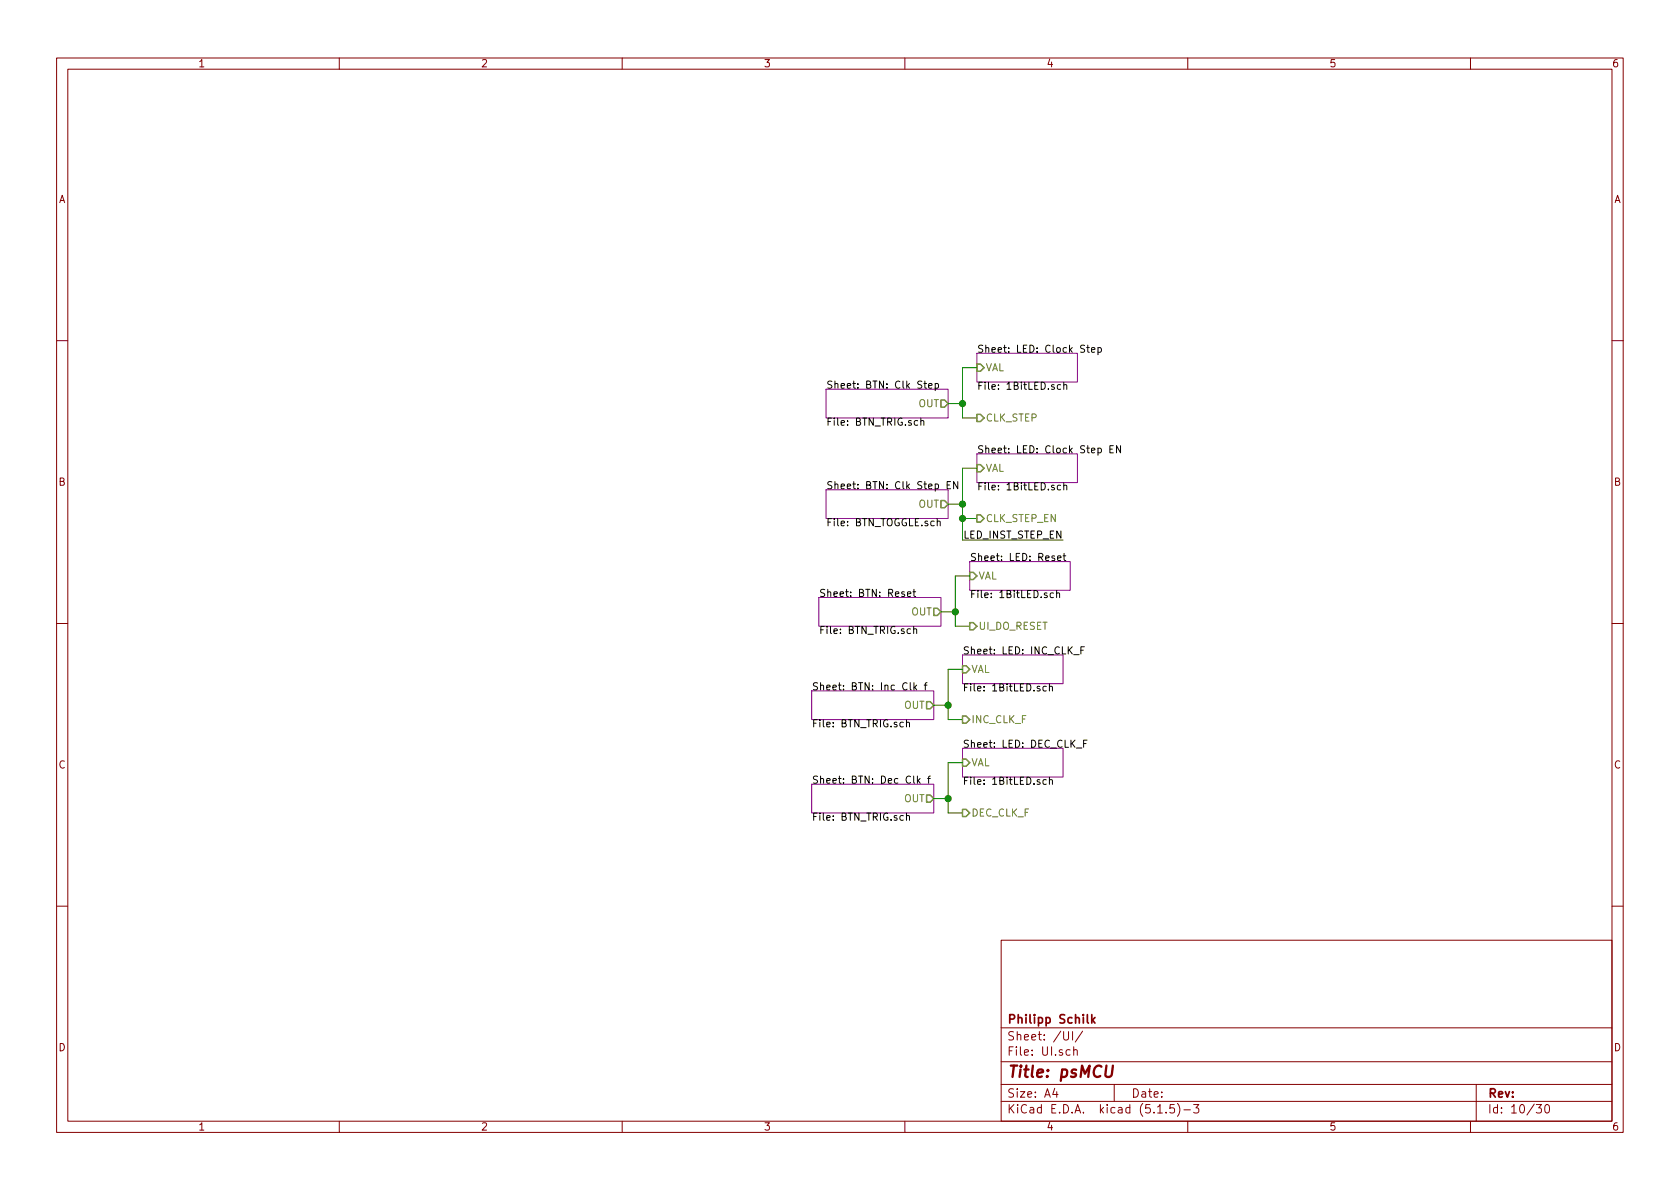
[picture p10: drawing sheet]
<svg xmlns="http://www.w3.org/2000/svg" width="297mm" height="210mm" viewBox="0 0 297 210" stroke-linecap="round" stroke-linejoin="round" font-family="sans-serif">
<g fill="none" stroke="#840000" stroke-width=".18">
<path d="M10 10.3h277v189.9h-277zM12 12.2h273v186.1h-273zM60 10.3v1.9M110 10.3v1.9M160 10.3v1.9M210 10.3v1.9M260 10.3v1.9M10 60.2h2M285 60.2h2M10 110.3h2M285 110.3h2M10 160.2h2"/>
<path d="M177 166.3h108v32h-108zM285 160.2h2M60 198.3v1.9M110 198.3v1.9M160 198.3v1.9M177 194.8h108M177 191.8h108M177 187.8h108M177 181.8h108M186.5 192.5l-.4 1h1M186.8 193v1M188.1 182.4v1.2l.2 .3h.3l.3-.3v-1.2"/>
<path d="M189.2 185.7l-.4-.1-.3 .3 .1 .6h.6M189.6 182.4v1.5M189.8 185.7l.3-.1 .3 .1 .1 .9M189.8 185.1v1.5M191.4 182.3l-1.3 2M197 191.8v3M204.7 196.8h.8M206.2 196.7v.1M207.6 195.3h-.7l-.1 .7 .2-.1 .5 .1 .2 .2-.1 .5-.2 .1-.6-.1M208.2 195.1a1.71 1.71 0 0 1 0 2.3M209.3 196.3h1.2M210 198.3v1.9"/>
<path d="M211 195.3h1l-.5 .6 .4 .1v.7l-.2 .1-.7-.1M260 198.3v1.9M261 191.8v6.5M271.6 195.3h.9l-.4 .6 .4 .1v.7l-.2 .1-.7-.1M273.3 195.4l.3-.1a.94 .94 0 0 1 0 1.5h-.1a1 1 0 0 1-.2-1.4z"/>
</g>
<path d="M195.6 188.4l-.2 1.7 .2 .2a.66 .66 0 0 0 1-.2l.2-1.7" fill="none" stroke="#840000" stroke-width=".41"/>
<path d="M192.3 179.4v1.3l.2 .2M193 179.4v1.5M193.6 179.9l-.6 .6M193.2 180.4l.4 .5" fill="none" stroke="#840000" stroke-width=".3"/>
<path d="M146 68.8h21.6v5.1h-21.6zM172.7 62.5h17.8v5.1h-17.8zM146 86.6h21.6v5.1h-21.6zM171.4 99.3h17.8v5.1h-17.8zM172.7 80.3h17.8v5h-17.8zM144.8 105.7h21.6v5h-21.6zM170.2 115.8h17.8v5.1h-17.8zM143.5 138.7h21.6v5.1h-21.6zM143.5 122.2h21.6v5h-21.6zM170.2 132.3h17.8v5.1h-17.8z" fill="none" stroke="#840084" stroke-width=".18"/>
<g fill="none" stroke="#000" stroke-width=".18">
<path d="M162.8 74.5l.2-.1h.3v.8M162.8 73.9v1.3M163.3 67.8h.5M163.5 67.4v1.1l.3 .2M164.2 68.2l.6-.1-.1-.2-.3-.1-.2 .2 .1 .6h.4M165.4 67.9l.3-.1 .2 .2-.1 .6h-.4M165.4 67.8v1.3M187.5 68.1l-.3-.1-.3 .2 .1 .6h.5M188.1 68.1l.2-.1 .3 .1v.8M188.1 67.6v1.3M192.1 61.5h.5M192.3 61v1.1l.3 .2"/>
<path d="M193 61.9l.6-.1-.1-.3h-.3l-.2 .1v.6h.5M194.1 61.5h.4l.2 .2-.1 .5h-.5M194.1 79.3l.4-.1 .2 .3-.1 .5h-.5M194.1 61.5v1.2M196.2 79.4h.5M196.8 78.8h-.6v1.3h.6M198.1 78.8v1.3l-.7-1.3v1.3M165.7 92.3l.2-.2 .3 .1v.8M165.7 91.7v1.3M167.5 85.8h.4M168.1 85.2h-.6v1.2h.6M169.3 85.2v1.2l-.7-1.2v1.2"/>
<path d="M187 98.7l.6-.1-.1-.3h-.3l-.2 .2v.6h.5M187.5 85.8h-.3l-.3 .2 .1 .6h.5M188 98.3h.4M188.1 85.9l.2-.1h.3v.8M188.1 85.4v1.2M188.1 97.9v1.1l.3 .1M160.5 105l.6-.1-.1-.2-.4-.1-.1 .2v.6h.5M161.4 104.6h.5M161.5 111.3l.2-.1h.3l.1 .8M161.5 110.8v1.2M161.6 104.2v1.1l.3 .2M186.3 104.9l-.4-.1-.2 .3 .1 .5h.5"/>
<path d="M186.8 105l.2-.2 .3 .1 .1 .8M186.8 104.4v1.3M189.8 115.8h1M191.1 115h.4M191.7 114.4h-.6v1.2M160.3 127.8l.2-.1 .3 .1v.7M160.3 127.3v1.2M160.9 120.7v1.1l.2 .2M161.5 137.2v1.1l.2 .2M161.6 120.7v1.3M161.7 121.5l.4 .5M162.1 121.2l-.5 .4"/>
<path d="M162.2 137.2v1.3M162.3 138l.4 .5M162.7 137.7l-.5 .4M163.4 121.2h.5M163.9 120.7l-.3 .2v1.1M164 137.7h.5M164.5 137.2l-.3 .2v1.1M185 137.9h-.4l-.2 .2 .1 .6h.5M185 121.4h-.4l-.2 .2 .1 .5h.5M185.5 138l.2-.1h.3l.1 .8M185.5 121.5l.2-.1h.3l.1 .8M185.5 120.9v1.3"/>
<path d="M185.5 137.4v1.3M190.3 132.3h1M191.6 131.5h.4M192.2 130.9h-.6v1.3M160.3 144.3l.2-.1 .3 .1v.8M160.3 143.8v1.3"/>
</g>
<g fill="none" stroke="#848400" stroke-width=".25">
<path d="M166.4 70.7h.6l.6 .7-.6 .6h-.6zM172.7 64.4h.7l.6 .6-.6 .7h-.7zM172.7 73.3h.7l.6 .6-.6 .6h-.7zM166.4 88.5h.6l.6 .6-.6 .7h-.6zM172.7 82.2h.7l.6 .6-.6 .6h-.7zM172.7 91.1h.7l.6 .6-.6 .6h-.7zM165.1 107.6h.6l.7 .6-.7 .6h-.6zM170.2 117.7h.6l.6 .7-.6 .6h-.6zM171.4 101.2h.7l.6 .6-.6 .7h-.7zM171.4 110.1h.7l.6 .6-.6 .7h-.7zM163.8 124.1h.7l.6 .6-.6 .6h-.7zM170.2 134.2h.6l.6 .7-.6 .6h-.6z"/>
<path d="M170.2 126.6h.6l.6 .6-.6 .7h-.6zM163.8 140.6h.7l.6 .6-.6 .7h-.7zM170.2 143.1h.6l.6 .7-.6 .6h-.6z"/>
</g>
<path d="M167.6 71.4h2.6M172.7 65h-2.5v8.9h2.5M167.6 89.1h2.6M170.2 91.7h2.5M172.7 82.8h-2.5v12.7h17.8M166.4 108.2h2.5M170.2 118.4h-2.6v8.8h2.6M171.4 101.8h-2.5v8.9h2.5M165.1 124.7h2.5M170.2 134.9h-2.6v8.9h2.6M165.1 141.2h2.5" fill="none" stroke="#008400" stroke-width=".18"/>
<g fill="#008400" stroke="#008400" stroke-width=".25">
<circle cx="167.6" cy="124.7" r=".51"/>
<circle cx="168.9" cy="108.2" r=".51"/>
<circle cx="167.6" cy="141.2" r=".51"/>
<circle cx="170.2" cy="89.1" r=".51"/>
<circle cx="170.2" cy="71.4" r=".51"/>
<circle cx="170.2" cy="91.7" r=".51"/>
</g>
<text font-size="2.8" fill="#840000" x="178" y="190.5">Title: psMCU</text>
<g font-size="2.1" fill="#840000">
<text x="178" y="184">Sheet: /UI/</text>
<text x="178" y="181">Philipp Schilk</text>
<text x="178" y="186.7">File: UI.sch</text>
<text x="178" y="196.9">KiCad E.D.A. kicad (5.1.5)-3</text>
<text x="178" y="194.1">Size: A4</text>
<text x="200" y="194.1">Date:</text>
<text x="263" y="194.1">Rev:</text>
<text x="263" y="196.9">Id: 10/30</text>
</g>
<g font-size="1.8" fill="#840000">
<text x="35" y="11.9">1</text>
<text x="85" y="11.9">2</text>
<text x="135" y="11.9">3</text>
<text x="185" y="11.9">4</text>
<text x="235" y="11.9">5</text>
<text x="285" y="11.9">6</text>
<text x="10.4" y="35.9">A</text>
<text x="285.4" y="35.9">A</text>
<text x="10.4" y="85.9">B</text>
<text x="285.4" y="85.9">B</text>
<text x="10.4" y="135.9">C</text>
<text x="285.4" y="135.9">C</text>
<text x="10.4" y="185.9">D</text>
<text x="285.4" y="185.9">D</text>
<text x="35" y="199.9">1</text>
<text x="85" y="199.9">2</text>
<text x="135" y="199.9">3</text>
<text x="185" y="199.9">4</text>
<text x="235" y="199.9">5</text>
<text x="285" y="199.9">6</text>
</g>
<g font-size="1.8">
<text x="172.7" y="62.4">Sheet: LED: Clock Step</text>
<text x="146" y="68.7">Sheet: BTN: Clk Step</text>
<text x="172.7" y="68.9">File: 1BitLED.sch</text>
<text x="146" y="75.3">File: BTN_TRIG.sch</text>
<text x="172.7" y="80.2">Sheet: LED: Clock Step EN</text>
<text x="146" y="86.5">Sheet: BTN: Clk Step EN</text>
<text x="172.7" y="86.7">File: 1BitLED.sch</text>
<text x="146" y="93.1">File: BTN_TOGGLE.sch</text>
<text x="170.4" y="95.2">LED_INST_STEP_EN</text>
<text x="171.4" y="99.2">Sheet: LED: Reset</text>
<text x="144.8" y="105.6">Sheet: BTN: Reset</text>
<text x="171.4" y="105.8">File: 1BitLED.sch</text>
<text x="144.8" y="112.1">File: BTN_TRIG.sch</text>
<text x="170.2" y="115.7">Sheet: LED: INC_CLK_F</text>
<text x="143.5" y="122.1">Sheet: BTN: Inc Clk f</text>
<text x="170.2" y="122.3">File: 1BitLED.sch</text>
<text x="143.5" y="128.6">File: BTN_TRIG.sch</text>
<text x="170.2" y="132.2">Sheet: LED: DEC_CLK_F</text>
<text x="143.5" y="138.6">Sheet: BTN: Dec Clk f</text>
<text x="170.2" y="138.8">File: 1BitLED.sch</text>
<text x="143.5" y="145.1">File: BTN_TRIG.sch</text>
</g>
<g font-size="1.8" fill="#848400">
<text x="174.2" y="65.7">VAL</text>
<text x="162.4" y="72">OUT</text>
<text x="174.2" y="74.5">CLK_STEP</text>
<text x="174.2" y="83.4">VAL</text>
<text x="162.4" y="89.8">OUT</text>
<text x="174.2" y="92.3">CLK_STEP_EN</text>
<text x="173" y="102.5">VAL</text>
<text x="161.1" y="108.8">OUT</text>
<text x="173" y="111.4">UI_DO_RESET</text>
<text x="171.7" y="119">VAL</text>
<text x="159.8" y="125.3">OUT</text>
<text x="171.7" y="127.9">INC_CLK_F</text>
<text x="171.7" y="135.5">VAL</text>
<text x="159.8" y="141.9">OUT</text>
<text x="171.7" y="144.4">DEC_CLK_F</text>
</g>
</svg>
